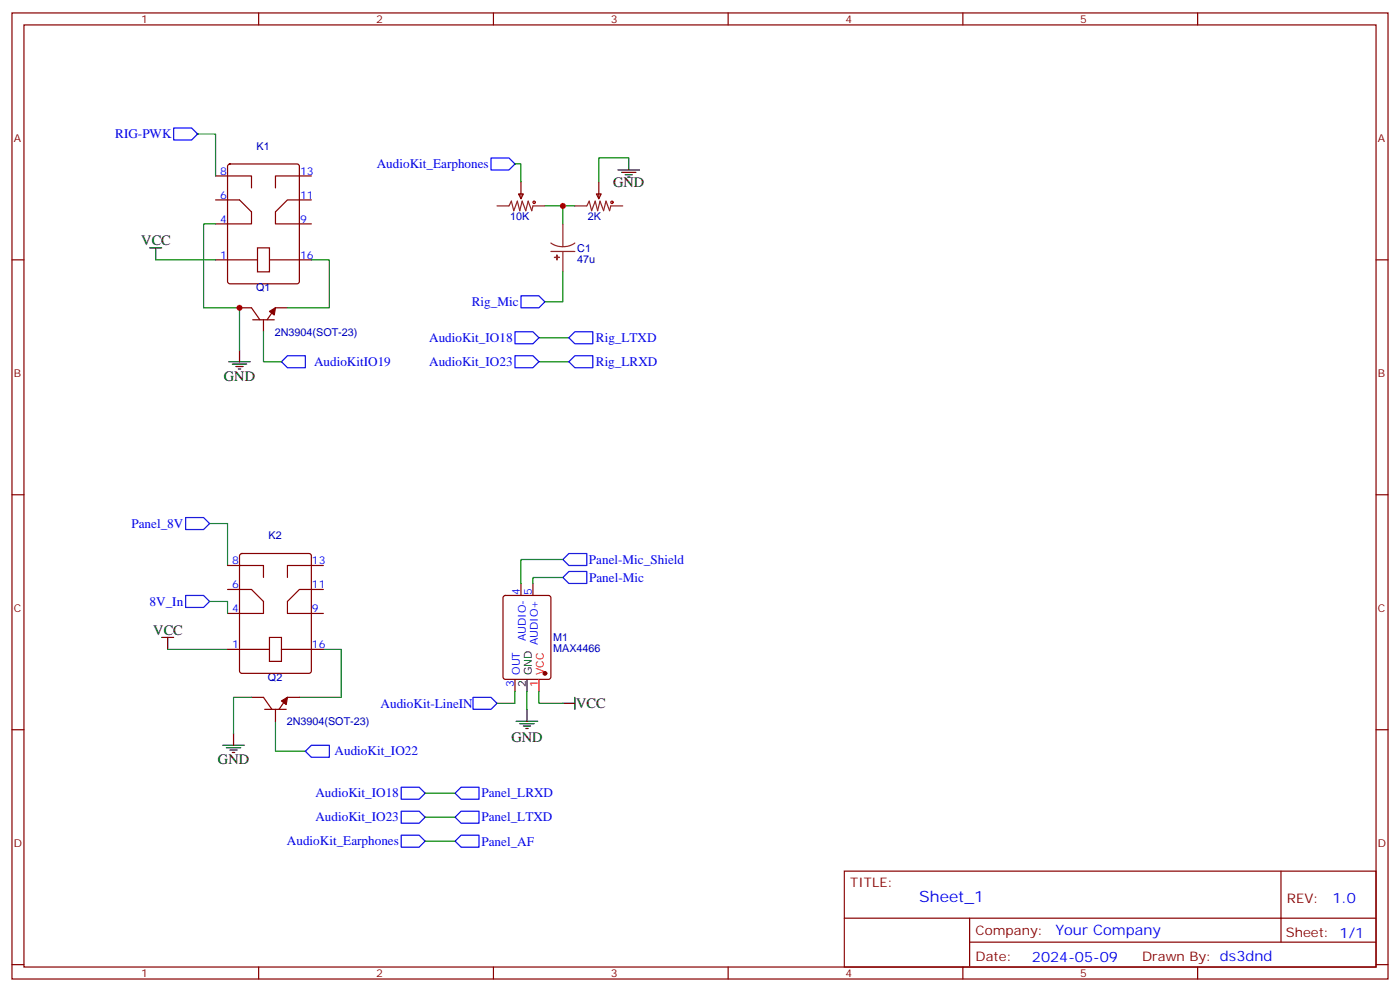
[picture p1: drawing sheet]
<svg xmlns="http://www.w3.org/2000/svg" width="412mm" height="292mm" viewBox="0 0 412 292" stroke-linecap="round" stroke-linejoin="round" font-family="sans-serif">
<g fill="none" stroke="#870000" stroke-width=".35">
<path d="M3.5 3.8h405.4v284.3h-405.4zM7.1 7.3h398.2v277.3h-398.2zM76.2 3.8v3.5M145.3 3.8v3.5M214.5 3.8v3.5M283.6 3.8v3.5M352.8 3.8v3.5M63.5 51.8h10.6v3.5M63.5 58.8h7.1l3.5 3.6v3.5h-10.6M67.3 48.5l.4-.2h19.8l.6 .4 .1 34.1-.5 .7h-20l-.6-.4-.1-34.1zM91.7 58.8h-7l-3.6 3.6v3.5h10.6M91.7 51.8h-10.6v3.5"/>
<path d="M152.8 57.1h1.4l-.7 1.4zM153.5 53.6v4.9M175.7 57.1h1.4l-.7 1.4zM176.4 53.6v4.9M3.5 76.5h3.6M63.5 76.5h12.3M75.8 73h3.6v7h-3.6zM79.4 76.5h12.3M405.3 76.5h3.6M70.6 90.6h3.5l2.5 3.5M74.4 94.1h6.4M77.6 94.1v3.5"/>
<path d="M84.7 90.6h-3.6l-2.4 3.5M3.5 145.6h3.6M405.3 145.6h3.6M67 166.4h10.6v3.6M67 173.5h7.1l3.5 3.5v3.6h-10.6M70.8 163.1l.5-.2h19.7l.7 .4v34.2l-.4 .6-20 .1-.7-.5v-34.1zM95.2 173.5h-7l-3.5 3.5v3.6h10.5M95.2 166.4h-10.5v3.6M148.4 175.5l.5-.2h12.7l.6 .4 .1 23.5-.5 .7-12.9 .1-.7-.5v-23.5zM153.5 171.7v3.6M157 171.7v3.6M67 191.1h12.4"/>
<path d="M79.4 187.6h3.5v7.1h-3.5zM82.9 191.1h12.3M151.7 200v3.5M3.5 214.8h3.6M74.1 205.2h3.5l2.5 3.6M78 208.8h6.3M81.1 208.8v3.5M88.2 205.2h-3.5l-2.5 3.6M405.3 214.8h3.6M248.7 256.4h156.6v28.2h-156.6zM377.3 256.4v20.9M248.7 270.2h156.5"/>
<path d="M285.6 277.3h119.6M285.6 270.2v14.2M3.5 283.9h3.6M76.2 284.6v3.5M145.3 284.6v3.5M214.5 284.6v3.5M283.6 284.6v3.5M352.8 284.6v3.5M405.3 283.9h3.6"/>
</g>
<g fill="#870000" stroke="#870000" stroke-width=".35">
<path d="M79.4 91.7l1.7-1.1-.3 2.1z"/>
<path d="M82.9 206.3l1.8-1.1-.4 2.2z"/>
<circle cx="160.5" cy="198.2" r=".53"/>
</g>
<path d="M158.7 200v3.5" fill="none" stroke="#f00" stroke-width=".35"/>
<g fill="none" stroke="#000" stroke-width=".35">
<path d="M182 50h6.4M183.1 50.7h4.2M184.1 51.4h2.2M184.9 52.1h.7M185.2 46.5v3.5M44.1 73h3.5M45.9 73v3.5M67.4 106.5h6.3M68.4 107.2h4.3M69.5 107.9h2.1M70.2 108.6h.7M70.6 102.9v3.6"/>
<path d="M47.6 187.6h3.6M49.4 187.6v3.5M155.2 200v3.5M65.6 219.4h6.4M68.8 215.8v3.6M152 212.3h6.4M153.1 213h4.2M154.2 213.7h2.1M154.9 214.4h.7M155.2 208.8v3.5M165.8 207h3.5M169.3 205.2v3.6"/>
<path d="M66.7 220.1h4.2M67.7 220.8h2.1M68.4 221.5h.7"/>
</g>
<g fill="none" stroke="#008700" stroke-width=".35">
<path d="M58.2 39.4h5.3v12.4M151.7 48.3h1.8v5.3M185.2 46.5h-8.8v7.1M45.9 76.5h17.6M63.5 65.9h-3.5v24.7h10.6v12.3M91.7 76.5h5.3v14.1h-12.3M160.5 60.6h8.8M165.8 60.6v5.3M77.6 97.6v8.9h5.3M158.7 99.4h8.9M165.8 80v8.8h-5.3M158.7 106.5h8.9"/>
<path d="M61.7 154.1h5.3v12.3M61.7 177h5.3v3.6M165.8 170h-8.8v1.7M165.8 164.7h-12.3v7M49.4 191.1h17.6M95.2 191.1h5.3v14.1h-12.3M74.1 205.2h-5.3v10.6M81.1 212.3v8.8h8.9M151.7 203.5v3.5h-5.3M155.2 203.5v5.3M158.7 203.5v3.5h7.1M125.2 233.5h8.9"/>
<path d="M125.2 240.5h8.9M125.2 247.6h8.9"/>
</g>
<g fill="none" stroke="#00f" stroke-width=".35">
<path d="M51.2 37.7h5.2l1.8 1.7-1.8 1.8h-5.2zM144.6 46.5h5.3l1.8 1.8-1.8 1.7h-5.3zM151.7 97.6h5.3l1.7 1.8-1.7 1.8h-5.3zM153.5 87.1h5.2l1.8 1.7-1.8 1.8h-5.2zM169.3 97.6h5.3v3.6h-5.3l-1.7-1.8zM84.7 104.7h5.3v3.5h-5.3l-1.8-1.7zM151.7 104.7h5.3l1.7 1.8-1.7 1.7h-5.3zM167.6 106.5l1.7-1.8h5.3v3.5h-5.3zM54.7 152.3h5.3l1.7 1.8-1.7 1.8h-5.3zM54.7 175.3h5.3l1.7 1.7-1.7 1.8h-5.3zM165.8 170l1.8-1.8h5.3v3.5h-5.3zM165.8 164.7l1.8-1.8h5.3v3.5h-5.3z"/>
<path d="M91.7 219.4h5.3v3.5h-5.3l-1.7-1.8zM139.3 205.2h5.3l1.8 1.8-1.8 1.8h-5.3zM118.2 231.7h5.3l1.7 1.8-1.7 1.7h-5.3zM118.2 238.8h5.3l1.7 1.7-1.7 1.8h-5.3zM134.1 233.5l1.7-1.8h5.3v3.5h-5.3zM118.2 245.8h5.3l1.7 1.8-1.7 1.7h-5.3zM134.1 240.5l1.7-1.7h5.3v3.5h-5.3zM134.1 247.6l1.7-1.8h5.3v3.5h-5.3z"/>
</g>
<g fill="none" stroke="#a10000" stroke-width=".35">
<circle cx="157.3" cy="59.5" r=".35"/>
<circle cx="180.3" cy="59.5" r=".35"/>
</g>
<path d="M146.4 60.6h3.5l.7-1.4 .7 2.8 1.1-2.8 .7 2.8 .7-2.8 1.1 2.8 .7-2.8 1 2.8 .4-1.4h3.5M162.3 71.5l1.7 .9 1.8 .2M162.3 74h7M165.8 65.9v6.7M165.8 74v6M169.3 71.5l-1.6 .9-1.9 .2M169.3 60.6h3.6l.7-1.4 .7 2.8 1-2.8 .7 2.8 .7-2.8 1.1 2.8 .7-2.8 1.1 2.8 .3-1.4h3.5" fill="none" stroke="#8c2424" stroke-width=".35"/>
<g fill="#8c2424" stroke="#8c2424" stroke-width=".35">
<path d="M163.3 75.7l1.4 .1z"/>
<path d="M164 75.1l.1 1.4z"/>
</g>
<g fill="#c00">
<circle cx="70.6" cy="90.6" r=".88"/>
<circle cx="165.8" cy="60.6" r=".88"/>
</g>
<text font-size="4.6" fill="#00f" x="270.8" y="265.4">Sheet_1</text>
<g font-size="4.2">
<text x="180.6" y="55">GND</text>
<text x="41.6" y="72.2">VCC</text>
<text x="66" y="112.1">GND</text>
<text x="45.2" y="186.9">VCC</text>
<text x="169.7" y="208.4">VCC</text>
<text x="150.6" y="218.3">GND</text>
<text x="64.2" y="225">GND</text>
</g>
<g font-size="4.2" fill="#00f">
<text x="392.5" y="265.7">1.0</text>
<text x="310.9" y="275.2">Your Company</text>
<text x="304" y="283">2024-05-09</text>
</g>
<g font-size="3.9" fill="#00f">
<text x="34" y="40.7">RIG-PWK</text>
<text x="111" y="49.5">AudioKit_Earphones</text>
<text x="139" y="90.1">Rig_Mic</text>
<text x="126.4" y="100.7">AudioKit_IO18</text>
<text x="175.5" y="100.7">Rig_LTXD</text>
<text x="92.5" y="107.7">AudioKitIO19</text>
<text x="126.4" y="107.7">AudioKit_IO23</text>
<text x="175.5" y="107.8">Rig_LRXD</text>
<text x="38.7" y="155.4">Panel_8V</text>
<text x="173.5" y="166">Panel-Mic_Shield</text>
<text x="173.5" y="171.3">Panel-Mic</text>
<text x="44.1" y="178.3">8V_In</text>
<text x="112.1" y="208.2">AudioKit-LineIN</text>
<text x="98.6" y="222.4">AudioKit_IO22</text>
<text x="92.9" y="234.7">AudioKit_IO18</text>
<text x="141.8" y="234.7">Panel_LRXD</text>
<text x="92.9" y="241.8">AudioKit_IO23</text>
<text x="141.8" y="241.8">Panel_LTXD</text>
<text x="84.5" y="248.8">AudioKit_Earphones</text>
<text x="141.8" y="248.9">Panel_AF</text>
</g>
<g font-size="3.9" fill="#800">
<text x="250.5" y="261">TITLE:</text>
<text x="379.1" y="265.7">REV:</text>
<text x="287.4" y="275.2">Company:</text>
<text x="378.7" y="275.8">Sheet: 1/1</text>
<text x="287.4" y="282.9">Date:</text>
<text x="336.4" y="282.9">Drawn By: ds3dnd</text>
</g>
<g font-size="3.2" fill="#800">
<text x="41.6" y="6.8">1</text>
<text x="110.8" y="6.8">2</text>
<text x="179.9" y="6.8">3</text>
<text x="249.1" y="6.8">4</text>
<text x="318.2" y="6.8">5</text>
<text x="4.1" y="41.9">A</text>
<text x="405.9" y="41.9">A</text>
<text x="4.1" y="111.1">B</text>
<text x="405.9" y="111.1">B</text>
<text x="4.1" y="180.2">C</text>
<text x="405.9" y="180.2">C</text>
<text x="4.1" y="249.3">D</text>
<text x="405.9" y="249.3">D</text>
<text x="41.6" y="287.6">1</text>
<text x="110.8" y="287.6">2</text>
<text x="179.9" y="287.6">3</text>
<text x="249.1" y="287.6">4</text>
<text x="318.2" y="287.6">5</text>
</g>
<g font-size="3.2" fill="#000080">
<text x="75.6" y="44">K1</text>
<text x="150.3" y="64.8">10K</text>
<text x="173.2" y="64.8">2K</text>
<text x="170" y="77.3">47u</text>
<text x="170" y="74.1">C1</text>
<text x="75.4" y="85.7">Q1</text>
<text x="81" y="98.8">2N3904(SOT-23)</text>
<text x="79.1" y="158.7">K2</text>
<text x="163" y="191.9">MAX4466</text>
<text x="163" y="188.8">M1</text>
<text x="78.9" y="200.3">Q2</text>
<text x="84.5" y="213.4">2N3904(SOT-23)</text>
</g>
<g font-size="3.2" fill="#00f">
<text x="64.8" y="51.4">8</text>
<text x="88.4" y="51.4">13</text>
<text x="64.8" y="58.5">6</text>
<text x="88.4" y="58.5">11</text>
<text x="64.8" y="65.5">4</text>
<text x="88.4" y="65.5">9</text>
<text x="64.8" y="76.1">1</text>
<text x="88.4" y="76.1">16</text>
<text x="68.4" y="166.1">8</text>
<text x="91.9" y="166.1">13</text>
<text x="68.4" y="173.1">6</text>
<text x="91.9" y="173.1">11</text>
<text x="153.1" y="175.1" transform="rotate(-90 153.1 175.1)">4</text>
<text x="156.6" y="175.1" transform="rotate(-90 156.6 175.1)">5</text>
<text x="68.4" y="180.2">4</text>
<text x="91.9" y="180.2">9</text>
<text x="68.4" y="190.8">1</text>
<text x="91.9" y="190.8">16</text>
<text x="154.9" y="188.8" transform="rotate(-90 154.9 188.8)">AUDIO-</text>
<text x="158.4" y="189.9" transform="rotate(-90 158.4 189.9)">AUDIO+</text>
<text x="151.3" y="202.1" transform="rotate(-90 151.3 202.1)">3</text>
<text x="153.1" y="198.6" transform="rotate(-90 153.1 198.6)">OUT</text>
</g>
<g font-size="3.2">
<text x="154.9" y="202.1" transform="rotate(-90 154.9 202.1)">2</text>
<text x="156.6" y="198.6" transform="rotate(-90 156.6 198.6)">GND</text>
</g>
<g font-size="3.2" fill="#f00">
<text x="158.4" y="202.1" transform="rotate(-90 158.4 202.1)">1</text>
<text x="160.2" y="198.6" transform="rotate(-90 160.2 198.6)">VCC</text>
</g>
</svg>
